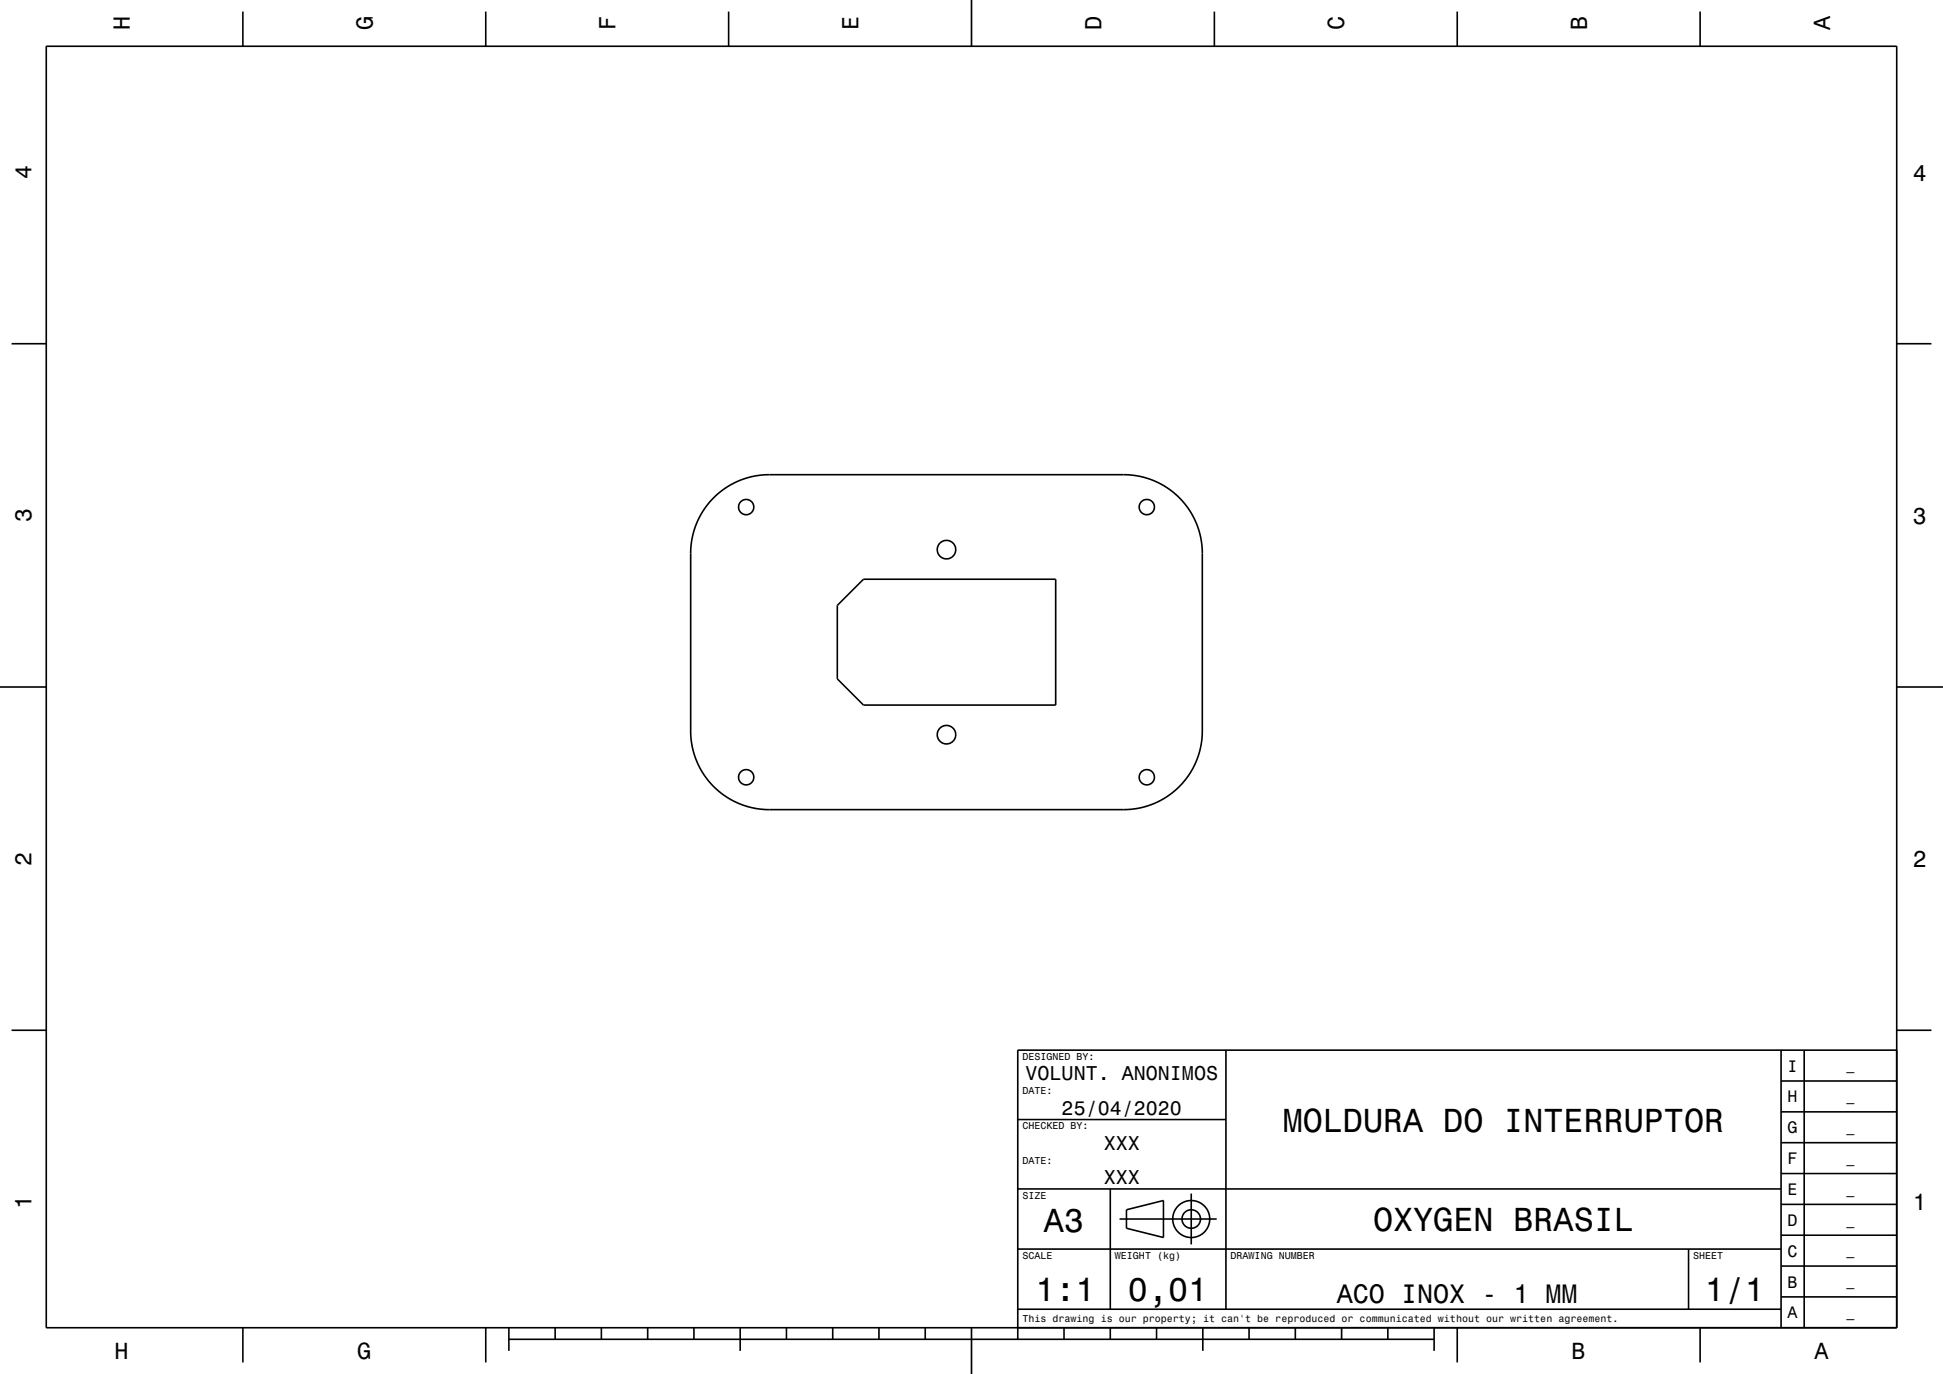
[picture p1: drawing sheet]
<svg xmlns="http://www.w3.org/2000/svg" width="420mm" height="297mm" viewBox="0 0 420 297" stroke-linecap="round" stroke-linejoin="round" font-family="sans-serif">
<g fill="none" stroke="#000" stroke-width=".35">
<path d="M10 10h400v277h-400zM52.5 2.5v7.5M105 2.5v7.5M157.5 2.5v7.5M210 0v10M262.5 2.5v7.5M315 2.5v7.5M367.5 2.5v7.5M2.5 74.3h7.5M410 74.3h7.5M154.2 107.7l2.5-2.1 2.8-1.6 2.8-.9 3.2-.5h77.8l2.3 .2 1.9 .5 1.9 .6 1.8 .9 1.9 1.2 1.5 1.3 1.2 1.3 1.4 1.8 1 1.7 .7 1.9 .6 1.9 .3 2 .1 41.1-.3 1.9-.4 2-.7 1.9-.9 1.8-1.1 1.6-1.5 1.7-1.5 1.4-1.8 1.3-2 1-1.9 .7-1.9 .4-2 .3h-78.1l-2.2-.2-2-.4-1.8-.7-2.1-1-1.6-1.1-1.7-1.5-1.5-1.6-1.1-1.7-1-1.8-.8-2.1-.5-2.2-.2-1.9 .1-40.6 .4-2.8 1-2.8 1.5-2.6zM181 130.9l5.7-5.7h41.5v27.2h-41.5l-5.7-5.6z"/>
<path d="M0 148.5h10M410 148.5h10M2.5 222.7h7.5M265 227v56M385 233.7h25M385 227v60M390 227v60M410 222.7h7.5M410 227h-190v62.5M220 257h165M220 242h45M240 257v26"/>
<path d="M257.5 258v11M385 253.7h25M385 247h25M385 240.3h25M220 270h165M242 263.5h21M243.5 261.5l8-2v8l-8-2zM365 270v13M385 273.7h25M385 267h25M385 260.3h25M52.5 287v7.5"/>
<path d="M105 287v7.5M110 289.5h200M110 287v5M120 287v2.5M130 287v2.5M140 287v2.5M150 287v2.5M160 287v5M170 287v2.5M180 287v2.5M190 287v2.5M200 287v2.5"/>
<path d="M210 287v10M220 283h165M230 287v2.5M240 287v2.5M250 287v2.5M260 287v5M270 287v2.5M280 287v2.5M290 287v2.5M300 287v2.5M310 287v5M315 287v7.5"/>
<path d="M367.5 287v7.5M385 280.3h25"/>
<circle cx="161.3" cy="109.6" r="1.65"/>
<circle cx="204.6" cy="118.8" r="2"/>
<circle cx="247.9" cy="109.6" r="1.65"/>
<circle cx="204.6" cy="158.8" r="2"/>
<circle cx="161.3" cy="168" r="1.65"/>
<circle cx="247.9" cy="168" r="1.65"/>
<circle cx="257.5" cy="263.5" r="2"/>
<circle cx="257.5" cy="263.5" r="4"/>
</g>
<g font-size="7.2">
<text x="277.3" y="244.6">MOLDURA DO INTERRUPTOR</text>
<text x="225.7" y="266.3">A3</text>
<text x="296.8" y="266.1">OXYGEN BRASIL</text>
<text x="223.8" y="281.3">1:1</text>
<text x="243.8" y="281.3">0,01</text>
<text x="368.5" y="281.3">1/1</text>
</g>
<text font-size="5.8" x="289" y="281.6">ACO INOX - 1 MM</text>
<g font-size="5">
<text x="28.1" y="6.5" transform="rotate(-90 28.1 6.5)">H</text>
<text x="80.6" y="6.5" transform="rotate(-90 80.6 6.5)">G</text>
<text x="133.1" y="6.5" transform="rotate(-90 133.1 6.5)">F</text>
<text x="185.6" y="6.5" transform="rotate(-90 185.6 6.5)">E</text>
<text x="238.1" y="6.5" transform="rotate(-90 238.1 6.5)">D</text>
<text x="290.6" y="6.5" transform="rotate(-90 290.6 6.5)">C</text>
<text x="343.1" y="6.5" transform="rotate(-90 343.1 6.5)">B</text>
<text x="395.6" y="6.5" transform="rotate(-90 395.6 6.5)">A</text>
<text x="6.8" y="38.7" transform="rotate(-90 6.8 38.7)">4</text>
<text x="413.5" y="39">4</text>
<text x="6.8" y="112.9" transform="rotate(-90 6.8 112.9)">3</text>
<text x="413.5" y="113.2">3</text>
<text x="6.8" y="187.1" transform="rotate(-90 6.8 187.1)">2</text>
<text x="413.5" y="187.4">2</text>
<text x="6.8" y="261.3" transform="rotate(-90 6.8 261.3)">1</text>
<text x="413.5" y="261.6">1</text>
<text x="24.7" y="293.8">H</text>
<text x="77.2" y="293.8">G</text>
<text x="339.7" y="293.8">B</text>
<text x="392.2" y="293.8">A</text>
</g>
<g font-size="4.3">
<text x="221.7" y="233.5">VOLUNT. ANONIMOS</text>
<text x="229.5" y="241">25/04/2020</text>
<text x="238.6" y="248.5">XXX</text>
<text x="238.6" y="256">XXX</text>
</g>
<g font-size="3.6">
<text x="386.4" y="231.6">I</text>
<text x="386.4" y="238.3">H</text>
<text x="386.4" y="245">G</text>
<text x="386.4" y="251.6">F</text>
<text x="386.4" y="258.3">E</text>
<text x="386.4" y="265">D</text>
<text x="386.4" y="271.6">C</text>
<text x="386.4" y="278.3">B</text>
<text x="386.4" y="285">A</text>
</g>
<g font-size="2.9">
<text x="399.1" y="231.4">_</text>
<text x="399.1" y="238">_</text>
<text x="399.1" y="244.7">_</text>
<text x="399.1" y="251.4">_</text>
<text x="399.1" y="258">_</text>
<text x="399.1" y="264.7">_</text>
<text x="399.1" y="271.4">_</text>
<text x="399.1" y="278">_</text>
<text x="399.1" y="284.7">_</text>
</g>
<g font-size="2.2">
<text x="221" y="229.1">DESIGNED BY:</text>
<text x="221" y="236.6">DATE:</text>
<text x="221" y="244.1">CHECKED BY:</text>
<text x="221" y="251.6">DATE:</text>
<text x="221" y="259.1">SIZE</text>
<text x="221" y="272.1">SCALE</text>
<text x="241" y="272.1">WEIGHT (kg)</text>
<text x="266" y="272.1">DRAWING NUMBER</text>
<text x="366" y="272.1">SHEET</text>
<text x="221" y="285.8">This drawing is our property; it can't be reproduced or communicated without our written agreement.</text>
</g>
</svg>
